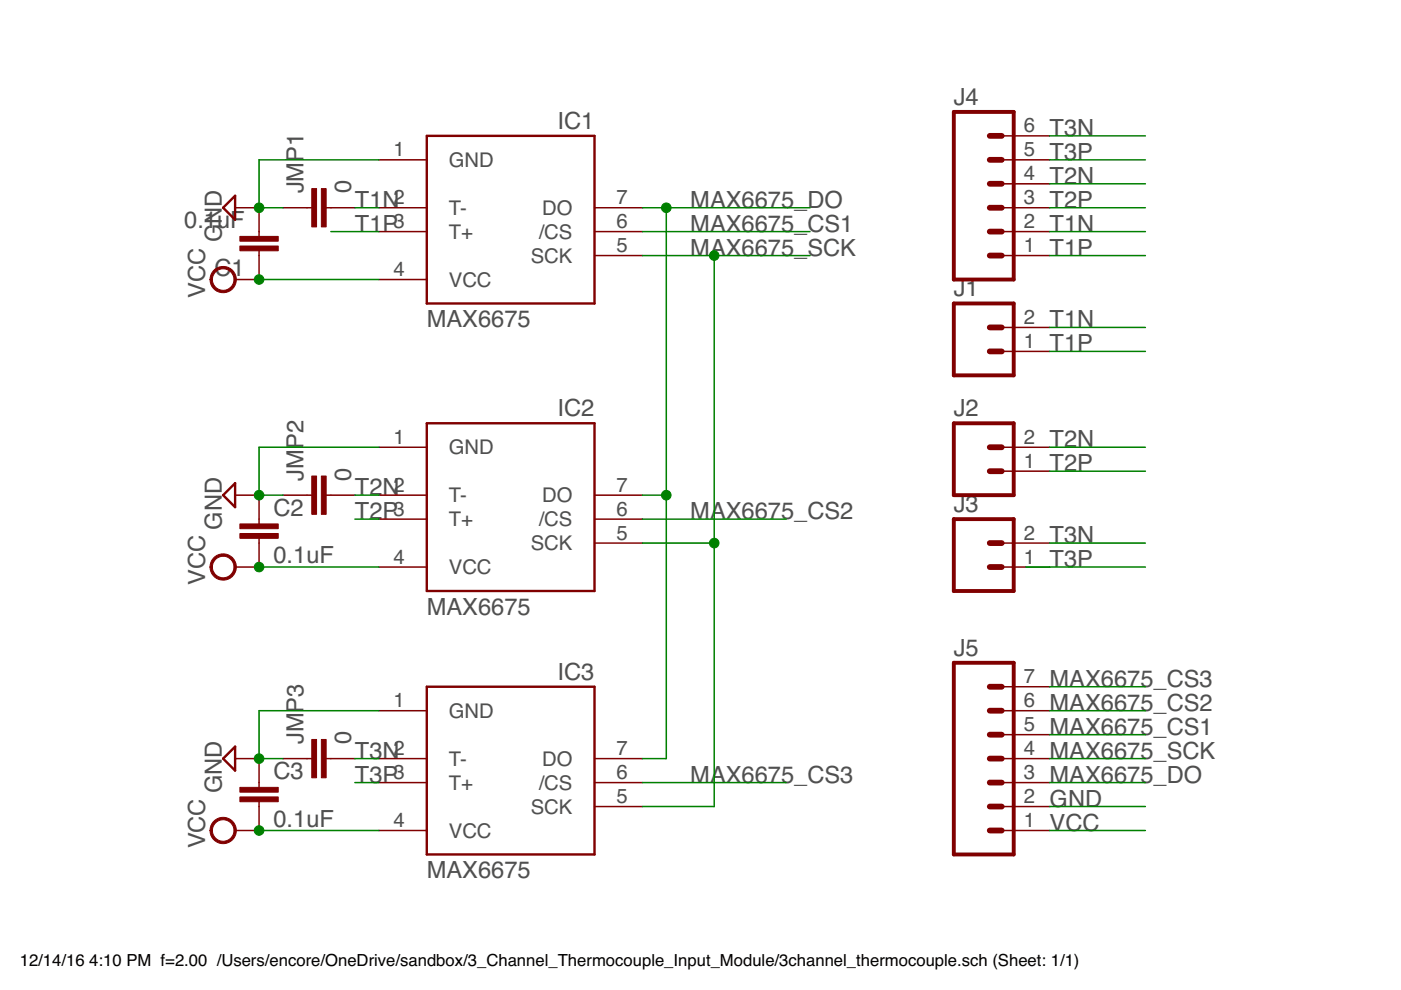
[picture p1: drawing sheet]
<?xml version="1.0" encoding="utf-8"?>
<!DOCTYPE eagle SYSTEM "eagle.dtd">
<eagle version="7.7.0">
<drawing>
<settings>
<setting alwaysvectorfont="no"/>
<setting verticaltext="up"/>
</settings>
<grid distance="0.1" unitdist="inch" unit="inch" style="lines" multiple="1" display="no" altdistance="0.01" altunitdist="inch" altunit="inch"/>
<schematic xreflabel="%F%N/%S.%C%R" xrefpart="/%S.%C%R">
<libraries>
<library name="3channel_thermocouple">
<symbols>
<symbol name="CAP">
<wire x1="0" y1="2.54" x2="0" y2="2.032" width="0.1524" layer="94"/>
<wire x1="0" y1="0" x2="0" y2="0.508" width="0.1524" layer="94"/>
<text x="1.524" y="2.921" size="1.778" layer="95">&gt;NAME</text>
<text x="1.524" y="-2.159" size="1.778" layer="96">&gt;VALUE</text>
<rectangle x1="-2.032" y1="0.508" x2="2.032" y2="1.016" layer="94"/>
<rectangle x1="-2.032" y1="1.524" x2="2.032" y2="2.032" layer="94"/>
<pin name="1" x="0" y="5.08" visible="off" length="short" direction="pas" swaplevel="1" rot="R270"/>
<pin name="2" x="0" y="-2.54" visible="off" length="short" direction="pas" swaplevel="1" rot="R90"/>
</symbol>
<symbol name="M02">
<wire x1="3.81" y1="-2.54" x2="-2.54" y2="-2.54" width="0.4064" layer="94"/>
<wire x1="1.27" y1="2.54" x2="2.54" y2="2.54" width="0.6096" layer="94"/>
<wire x1="1.27" y1="0" x2="2.54" y2="0" width="0.6096" layer="94"/>
<wire x1="-2.54" y1="5.08" x2="-2.54" y2="-2.54" width="0.4064" layer="94"/>
<wire x1="3.81" y1="-2.54" x2="3.81" y2="5.08" width="0.4064" layer="94"/>
<wire x1="-2.54" y1="5.08" x2="3.81" y2="5.08" width="0.4064" layer="94"/>
<text x="-2.54" y="-5.08" size="1.778" layer="96">&gt;VALUE</text>
<text x="-2.54" y="5.842" size="1.778" layer="95">&gt;NAME</text>
<pin name="1" x="7.62" y="0" visible="pad" length="middle" direction="pas" swaplevel="1" rot="R180"/>
<pin name="2" x="7.62" y="2.54" visible="pad" length="middle" direction="pas" swaplevel="1" rot="R180"/>
</symbol>
<symbol name="MAX6675">
<wire x1="-7.62" y1="5.08" x2="10.16" y2="5.08" width="0.254" layer="94"/>
<wire x1="10.16" y1="5.08" x2="10.16" y2="-12.7" width="0.254" layer="94"/>
<wire x1="10.16" y1="-12.7" x2="-7.62" y2="-12.7" width="0.254" layer="94"/>
<wire x1="-7.62" y1="-12.7" x2="-7.62" y2="5.08" width="0.254" layer="94"/>
<text x="-7.62" y="-15.24" size="1.778" layer="96">&gt;VALUE</text>
<text x="10.16" y="7.62" size="1.778" layer="95" rot="R180">&gt;NAME</text>
<pin name="GND" x="-12.7" y="2.54" length="middle" direction="pwr"/>
<pin name="T-" x="-12.7" y="-2.54" length="middle" direction="in"/>
<pin name="T+" x="-12.7" y="-5.08" length="middle" direction="in"/>
<pin name="VCC" x="-12.7" y="-10.16" length="middle" direction="pwr"/>
<pin name="SCK" x="15.24" y="-7.62" length="middle" direction="in" rot="R180"/>
<pin name="/CS" x="15.24" y="-5.08" length="middle" direction="in" rot="R180"/>
<pin name="DO" x="15.24" y="-2.54" length="middle" direction="out" rot="R180"/>
</symbol>
<symbol name="M06">
<wire x1="1.27" y1="-7.62" x2="-5.08" y2="-7.62" width="0.4064" layer="94"/>
<wire x1="-1.27" y1="0" x2="0" y2="0" width="0.6096" layer="94"/>
<wire x1="-1.27" y1="-2.54" x2="0" y2="-2.54" width="0.6096" layer="94"/>
<wire x1="-1.27" y1="-5.08" x2="0" y2="-5.08" width="0.6096" layer="94"/>
<wire x1="-5.08" y1="10.16" x2="-5.08" y2="-7.62" width="0.4064" layer="94"/>
<wire x1="1.27" y1="-7.62" x2="1.27" y2="10.16" width="0.4064" layer="94"/>
<wire x1="-5.08" y1="10.16" x2="1.27" y2="10.16" width="0.4064" layer="94"/>
<wire x1="-1.27" y1="5.08" x2="0" y2="5.08" width="0.6096" layer="94"/>
<wire x1="-1.27" y1="2.54" x2="0" y2="2.54" width="0.6096" layer="94"/>
<wire x1="-1.27" y1="7.62" x2="0" y2="7.62" width="0.6096" layer="94"/>
<text x="-5.08" y="-10.16" size="1.778" layer="96">&gt;VALUE</text>
<text x="-5.08" y="10.922" size="1.778" layer="95">&gt;NAME</text>
<pin name="1" x="5.08" y="-5.08" visible="pad" length="middle" direction="pas" swaplevel="1" rot="R180"/>
<pin name="2" x="5.08" y="-2.54" visible="pad" length="middle" direction="pas" swaplevel="1" rot="R180"/>
<pin name="3" x="5.08" y="0" visible="pad" length="middle" direction="pas" swaplevel="1" rot="R180"/>
<pin name="4" x="5.08" y="2.54" visible="pad" length="middle" direction="pas" swaplevel="1" rot="R180"/>
<pin name="5" x="5.08" y="5.08" visible="pad" length="middle" direction="pas" swaplevel="1" rot="R180"/>
<pin name="6" x="5.08" y="7.62" visible="pad" length="middle" direction="pas" swaplevel="1" rot="R180"/>
</symbol>
<symbol name="VCC">
<circle x="0" y="1.27" radius="1.27" width="0.254" layer="94"/>
<text x="-1.905" y="3.175" size="1.778" layer="96">&gt;VALUE</text>
<pin name="VCC" x="0" y="-2.54" visible="off" length="short" direction="sup" rot="R90"/>
</symbol>
<symbol name="GND">
<wire x1="-1.27" y1="0" x2="1.27" y2="0" width="0.254" layer="94"/>
<wire x1="1.27" y1="0" x2="0" y2="-1.27" width="0.254" layer="94"/>
<wire x1="0" y1="-1.27" x2="-1.27" y2="0" width="0.254" layer="94"/>
<text x="-1.905" y="-3.175" size="1.778" layer="96">&gt;VALUE</text>
<pin name="GND" x="0" y="2.54" visible="off" length="short" direction="sup" rot="R270"/>
</symbol>
<symbol name="M07">
<wire x1="1.27" y1="-7.62" x2="-5.08" y2="-7.62" width="0.4064" layer="94"/>
<wire x1="-1.27" y1="0" x2="0" y2="0" width="0.6096" layer="94"/>
<wire x1="-1.27" y1="-2.54" x2="0" y2="-2.54" width="0.6096" layer="94"/>
<wire x1="-1.27" y1="-5.08" x2="0" y2="-5.08" width="0.6096" layer="94"/>
<wire x1="-5.08" y1="12.7" x2="-5.08" y2="-7.62" width="0.4064" layer="94"/>
<wire x1="1.27" y1="-7.62" x2="1.27" y2="12.7" width="0.4064" layer="94"/>
<wire x1="-5.08" y1="12.7" x2="1.27" y2="12.7" width="0.4064" layer="94"/>
<wire x1="-1.27" y1="5.08" x2="0" y2="5.08" width="0.6096" layer="94"/>
<wire x1="-1.27" y1="2.54" x2="0" y2="2.54" width="0.6096" layer="94"/>
<wire x1="-1.27" y1="7.62" x2="0" y2="7.62" width="0.6096" layer="94"/>
<wire x1="-1.27" y1="10.16" x2="0" y2="10.16" width="0.6096" layer="94"/>
<text x="-5.08" y="-10.16" size="1.778" layer="96">&gt;VALUE</text>
<text x="-5.08" y="13.462" size="1.778" layer="95">&gt;NAME</text>
<pin name="1" x="5.08" y="-5.08" visible="pad" length="middle" direction="pas" swaplevel="1" rot="R180"/>
<pin name="2" x="5.08" y="-2.54" visible="pad" length="middle" direction="pas" swaplevel="1" rot="R180"/>
<pin name="3" x="5.08" y="0" visible="pad" length="middle" direction="pas" swaplevel="1" rot="R180"/>
<pin name="4" x="5.08" y="2.54" visible="pad" length="middle" direction="pas" swaplevel="1" rot="R180"/>
<pin name="5" x="5.08" y="5.08" visible="pad" length="middle" direction="pas" swaplevel="1" rot="R180"/>
<pin name="6" x="5.08" y="7.62" visible="pad" length="middle" direction="pas" swaplevel="1" rot="R180"/>
<pin name="7" x="5.08" y="10.16" visible="pad" length="middle" direction="pas" swaplevel="1" rot="R180"/>
</symbol>
</symbols>
<devicesets>
<deviceset name="0.1UF-25V(+80/-20%)(0603)" prefix="C" uservalue="yes">
<gates>
<gate name="G$1" symbol="CAP" x="0" y="-2.54"/>
</gates>
<devices>
<device name="" package="0603-CAP">
<connects>
<connect gate="G$1" pin="1" pad="1"/>
<connect gate="G$1" pin="2" pad="2"/>
</connects>
<technologies>
<technology name="">
<attribute name="PROD_ID" value="CAP-00810"/>
<attribute name="VALUE" value="0.1uF" constant="no"/>
</technology>
</technologies>
</device>
</devices>
</deviceset>
<deviceset name="M02" prefix="J" uservalue="yes">
<gates>
<gate name="G$1" symbol="M02" x="-2.54" y="0"/>
</gates>
<devices>
<device name="5MM" package="SCREWTERMINAL-5MM-2">
<connects>
<connect gate="G$1" pin="1" pad="1"/>
<connect gate="G$1" pin="2" pad="2"/>
</connects>
<technologies>
<technology name="">
<attribute name="STOREFRONT_ID" value="PRT-08432" constant="no"/>
</technology>
</technologies>
</device>
</devices>
</deviceset>
<deviceset name="MAX6675" prefix="IC">
<gates>
<gate name="G$1" symbol="MAX6675" x="0" y="2.54"/>
</gates>
<devices>
<device name="" package="SO08">
<connects>
<connect gate="G$1" pin="/CS" pad="6"/>
<connect gate="G$1" pin="DO" pad="7"/>
<connect gate="G$1" pin="GND" pad="1"/>
<connect gate="G$1" pin="SCK" pad="5"/>
<connect gate="G$1" pin="T+" pad="3"/>
<connect gate="G$1" pin="T-" pad="2"/>
<connect gate="G$1" pin="VCC" pad="4"/>
</connects>
<technologies>
<technology name=""/>
</technologies>
</device>
</devices>
</deviceset>
<deviceset name="M06" prefix="J" uservalue="yes">
<gates>
<gate name="G$1" symbol="M06" x="-2.54" y="0"/>
</gates>
<devices>
<device name="" package="1X6-XH-JST-S6B-RIGHTANGLE">
<connects>
<connect gate="G$1" pin="1" pad="1"/>
<connect gate="G$1" pin="2" pad="2"/>
<connect gate="G$1" pin="3" pad="3"/>
<connect gate="G$1" pin="4" pad="4"/>
<connect gate="G$1" pin="5" pad="5"/>
<connect gate="G$1" pin="6" pad="6"/>
</connects>
<technologies>
<technology name=""/>
</technologies>
</device>
</devices>
</deviceset>
<deviceset name="VCC" prefix="SUPPLY">
<gates>
<gate name="G$1" symbol="VCC" x="0" y="0"/>
</gates>
<devices>
<device name="">
<technologies>
<technology name=""/>
</technologies>
</device>
</devices>
</deviceset>
<deviceset name="GND" prefix="SUPPLY">
<gates>
<gate name="GND" symbol="GND" x="0" y="0"/>
</gates>
<devices>
<device name="">
<technologies>
<technology name=""/>
</technologies>
</device>
</devices>
</deviceset>
<deviceset name="M07" prefix="J" uservalue="yes">
<gates>
<gate name="G$1" symbol="M07" x="-2.54" y="0"/>
</gates>
<devices>
<device name="" package="1X07">
<connects>
<connect gate="G$1" pin="1" pad="1"/>
<connect gate="G$1" pin="2" pad="2"/>
<connect gate="G$1" pin="3" pad="3"/>
<connect gate="G$1" pin="4" pad="4"/>
<connect gate="G$1" pin="5" pad="5"/>
<connect gate="G$1" pin="6" pad="6"/>
<connect gate="G$1" pin="7" pad="7"/>
</connects>
<technologies>
<technology name=""/>
</technologies>
</device>
</devices>
</deviceset>
</devicesets>
</library>
</libraries>
<attributes>
</attributes>
<variantdefs>
</variantdefs>
<classes>
<class number="0" name="default" width="0" drill="0">
</class>
</classes>
<parts>
<part name="C1" library="3channel_thermocouple" deviceset="0.1UF-25V(+80/-20%)(0603)" device="" value="0.1uF"/>
<part name="C2" library="3channel_thermocouple" deviceset="0.1UF-25V(+80/-20%)(0603)" device="" value="0.1uF"/>
<part name="C3" library="3channel_thermocouple" deviceset="0.1UF-25V(+80/-20%)(0603)" device="" value="0.1uF"/>
<part name="JMP1" library="3channel_thermocouple" deviceset="0.1UF-25V(+80/-20%)(0603)" device="" value="0"/>
<part name="JMP2" library="3channel_thermocouple" deviceset="0.1UF-25V(+80/-20%)(0603)" device="" value="0"/>
<part name="JMP3" library="3channel_thermocouple" deviceset="0.1UF-25V(+80/-20%)(0603)" device="" value="0"/>
<part name="J1" library="3channel_thermocouple" deviceset="M02" device="5MM"/>
<part name="J2" library="3channel_thermocouple" deviceset="M02" device="5MM"/>
<part name="J3" library="3channel_thermocouple" deviceset="M02" device="5MM"/>
<part name="IC1" library="3channel_thermocouple" deviceset="MAX6675" device=""/>
<part name="IC2" library="3channel_thermocouple" deviceset="MAX6675" device=""/>
<part name="IC3" library="3channel_thermocouple" deviceset="MAX6675" device=""/>
<part name="J4" library="3channel_thermocouple" deviceset="M06" device=""/>
<part name="SUPPLY2" library="3channel_thermocouple" deviceset="GND" device=""/>
<part name="SUPPLY3" library="3channel_thermocouple" deviceset="GND" device=""/>
<part name="SUPPLY4" library="3channel_thermocouple" deviceset="GND" device=""/>
<part name="SUPPLY5" library="3channel_thermocouple" deviceset="VCC" device=""/>
<part name="SUPPLY6" library="3channel_thermocouple" deviceset="VCC" device=""/>
<part name="SUPPLY7" library="3channel_thermocouple" deviceset="VCC" device=""/>
<part name="J5" library="3channel_thermocouple" deviceset="M07" device=""/>
</parts>
<sheets>
<sheet>
<plain>
</plain>
<instances>
<instance part="C1" gate="G$1" x="81.28" y="63.5" rot="R180"/>
<instance part="C2" gate="G$1" x="81.28" y="30.48"/>
<instance part="C3" gate="G$1" x="81.28" y="2.54"/>
<instance part="JMP1" gate="G$1" x="88.9" y="66.04" rot="R90"/>
<instance part="JMP2" gate="G$1" x="88.9" y="35.56" rot="R90"/>
<instance part="JMP3" gate="G$1" x="88.9" y="7.62" rot="R90"/>
<instance part="J1" gate="G$1" x="157.48" y="50.8"/>
<instance part="J2" gate="G$1" x="157.48" y="38.1"/>
<instance part="J3" gate="G$1" x="157.48" y="27.94"/>
<instance part="IC1" gate="G$1" x="106.68" y="68.58"/>
<instance part="IC2" gate="G$1" x="106.68" y="38.1"/>
<instance part="IC3" gate="G$1" x="106.68" y="10.16"/>
<instance part="J4" gate="G$1" x="160.02" y="66.04"/>
<instance part="SUPPLY2" gate="GND" x="78.74" y="66.04" rot="R270"/>
<instance part="SUPPLY3" gate="GND" x="78.74" y="35.56" rot="R270"/>
<instance part="SUPPLY4" gate="GND" x="78.74" y="7.62" rot="R270"/>
<instance part="SUPPLY5" gate="G$1" x="78.74" y="58.42" rot="R90"/>
<instance part="SUPPLY6" gate="G$1" x="78.74" y="27.94" rot="R90"/>
<instance part="SUPPLY7" gate="G$1" x="78.74" y="0" rot="R90"/>
<instance part="J5" gate="G$1" x="160.02" y="5.08"/>
</instances>
<busses>
</busses>
<nets>
<net name="T1P" class="0">
<segment>
<pinref part="IC1" gate="G$1" pin="T+"/>
<wire x1="93.98" y1="63.5" x2="88.9" y2="63.5" width="0.1524" layer="91"/>
<label x="91.44" y="63.5" size="1.778" layer="95"/>
</segment>
<segment>
<pinref part="J4" gate="G$1" pin="1"/>
<wire x1="165.1" y1="60.96" x2="175.26" y2="60.96" width="0.1524" layer="91"/>
<label x="165.1" y="60.96" size="1.778" layer="95"/>
</segment>
<segment>
<pinref part="J1" gate="G$1" pin="1"/>
<wire x1="165.1" y1="50.8" x2="175.26" y2="50.8" width="0.1524" layer="91"/>
<label x="165.1" y="50.8" size="1.778" layer="95"/>
</segment>
</net>
<net name="T1N" class="0">
<segment>
<pinref part="IC1" gate="G$1" pin="T-"/>
<pinref part="JMP1" gate="G$1" pin="2"/>
<wire x1="93.98" y1="66.04" x2="91.44" y2="66.04" width="0.1524" layer="91"/>
<label x="91.44" y="66.04" size="1.778" layer="95"/>
</segment>
<segment>
<pinref part="J4" gate="G$1" pin="2"/>
<wire x1="165.1" y1="63.5" x2="175.26" y2="63.5" width="0.1524" layer="91"/>
<label x="165.1" y="63.5" size="1.778" layer="95"/>
</segment>
<segment>
<pinref part="J1" gate="G$1" pin="2"/>
<wire x1="165.1" y1="53.34" x2="175.26" y2="53.34" width="0.1524" layer="91"/>
<label x="165.1" y="53.34" size="1.778" layer="95"/>
</segment>
</net>
<net name="T2N" class="0">
<segment>
<pinref part="JMP2" gate="G$1" pin="2"/>
<pinref part="IC2" gate="G$1" pin="T-"/>
<wire x1="91.44" y1="35.56" x2="93.98" y2="35.56" width="0.1524" layer="91"/>
<label x="91.44" y="35.56" size="1.778" layer="95"/>
</segment>
<segment>
<pinref part="J4" gate="G$1" pin="4"/>
<wire x1="165.1" y1="68.58" x2="175.26" y2="68.58" width="0.1524" layer="91"/>
<label x="165.1" y="68.58" size="1.778" layer="95"/>
</segment>
<segment>
<pinref part="J2" gate="G$1" pin="2"/>
<wire x1="165.1" y1="40.64" x2="175.26" y2="40.64" width="0.1524" layer="91"/>
<label x="165.1" y="40.64" size="1.778" layer="95"/>
</segment>
</net>
<net name="T2P" class="0">
<segment>
<pinref part="IC2" gate="G$1" pin="T+"/>
<wire x1="93.98" y1="33.02" x2="91.44" y2="33.02" width="0.1524" layer="91"/>
<label x="91.44" y="33.02" size="1.778" layer="95"/>
</segment>
<segment>
<pinref part="J4" gate="G$1" pin="3"/>
<wire x1="165.1" y1="66.04" x2="175.26" y2="66.04" width="0.1524" layer="91"/>
<label x="165.1" y="66.04" size="1.778" layer="95"/>
</segment>
<segment>
<pinref part="J2" gate="G$1" pin="1"/>
<wire x1="165.1" y1="38.1" x2="175.26" y2="38.1" width="0.1524" layer="91"/>
<label x="165.1" y="38.1" size="1.778" layer="95"/>
</segment>
</net>
<net name="T3N" class="0">
<segment>
<pinref part="J4" gate="G$1" pin="6"/>
<wire x1="165.1" y1="73.66" x2="175.26" y2="73.66" width="0.1524" layer="91"/>
<label x="165.1" y="73.66" size="1.778" layer="95"/>
</segment>
<segment>
<pinref part="J3" gate="G$1" pin="2"/>
<wire x1="165.1" y1="30.48" x2="175.26" y2="30.48" width="0.1524" layer="91"/>
<label x="165.1" y="30.48" size="1.778" layer="95"/>
</segment>
<segment>
<pinref part="IC3" gate="G$1" pin="T-"/>
<pinref part="JMP3" gate="G$1" pin="2"/>
<wire x1="93.98" y1="7.62" x2="91.44" y2="7.62" width="0.1524" layer="91"/>
<label x="91.44" y="7.62" size="1.778" layer="95"/>
</segment>
</net>
<net name="T3P" class="0">
<segment>
<pinref part="IC3" gate="G$1" pin="T+"/>
<wire x1="93.98" y1="5.08" x2="91.44" y2="5.08" width="0.1524" layer="91"/>
<label x="91.44" y="5.08" size="1.778" layer="95"/>
</segment>
<segment>
<pinref part="J4" gate="G$1" pin="5"/>
<wire x1="165.1" y1="71.12" x2="175.26" y2="71.12" width="0.1524" layer="91"/>
<label x="165.1" y="71.12" size="1.778" layer="95"/>
</segment>
<segment>
<wire x1="162.56" y1="27.94" x2="165.1" y2="27.94" width="0.1524" layer="91"/>
<pinref part="J3" gate="G$1" pin="1"/>
<label x="165.1" y="27.94" size="1.778" layer="95"/>
<wire x1="165.1" y1="27.94" x2="175.26" y2="27.94" width="0.1524" layer="91"/>
</segment>
</net>
<net name="MAX6675_DO" class="0">
<segment>
<pinref part="IC1" gate="G$1" pin="DO"/>
<wire x1="121.92" y1="66.04" x2="124.46" y2="66.04" width="0.1524" layer="91"/>
<pinref part="IC2" gate="G$1" pin="DO"/>
<wire x1="124.46" y1="66.04" x2="139.7" y2="66.04" width="0.1524" layer="91"/>
<wire x1="124.46" y1="66.04" x2="124.46" y2="35.56" width="0.1524" layer="91"/>
<wire x1="124.46" y1="35.56" x2="121.92" y2="35.56" width="0.1524" layer="91"/>
<pinref part="IC3" gate="G$1" pin="DO"/>
<wire x1="124.46" y1="35.56" x2="124.46" y2="7.62" width="0.1524" layer="91"/>
<wire x1="124.46" y1="7.62" x2="121.92" y2="7.62" width="0.1524" layer="91"/>
<junction x="124.46" y="35.56"/>
<junction x="124.46" y="66.04"/>
<label x="127" y="66.04" size="1.778" layer="95"/>
</segment>
<segment>
<pinref part="J5" gate="G$1" pin="3"/>
<wire x1="165.1" y1="5.08" x2="175.26" y2="5.08" width="0.1524" layer="91"/>
<label x="165.1" y="5.08" size="1.778" layer="95"/>
</segment>
</net>
<net name="MAX6675_CS1" class="0">
<segment>
<pinref part="IC1" gate="G$1" pin="/CS"/>
<wire x1="121.92" y1="63.5" x2="139.7" y2="63.5" width="0.1524" layer="91"/>
<label x="127" y="63.5" size="1.778" layer="95"/>
</segment>
<segment>
<pinref part="J5" gate="G$1" pin="5"/>
<wire x1="165.1" y1="10.16" x2="175.26" y2="10.16" width="0.1524" layer="91"/>
<label x="165.1" y="10.16" size="1.778" layer="95"/>
</segment>
</net>
<net name="MAX6675_SCK" class="0">
<segment>
<pinref part="IC1" gate="G$1" pin="SCK"/>
<wire x1="121.92" y1="60.96" x2="129.54" y2="60.96" width="0.1524" layer="91"/>
<pinref part="IC2" gate="G$1" pin="SCK"/>
<wire x1="129.54" y1="60.96" x2="139.7" y2="60.96" width="0.1524" layer="91"/>
<wire x1="129.54" y1="60.96" x2="129.54" y2="30.48" width="0.1524" layer="91"/>
<wire x1="129.54" y1="30.48" x2="121.92" y2="30.48" width="0.1524" layer="91"/>
<pinref part="IC3" gate="G$1" pin="SCK"/>
<wire x1="129.54" y1="30.48" x2="129.54" y2="2.54" width="0.1524" layer="91"/>
<wire x1="129.54" y1="2.54" x2="121.92" y2="2.54" width="0.1524" layer="91"/>
<junction x="129.54" y="30.48"/>
<junction x="129.54" y="60.96"/>
<label x="127" y="60.96" size="1.778" layer="95"/>
</segment>
<segment>
<pinref part="J5" gate="G$1" pin="4"/>
<wire x1="165.1" y1="7.62" x2="175.26" y2="7.62" width="0.1524" layer="91"/>
<label x="165.1" y="7.62" size="1.778" layer="95"/>
</segment>
</net>
<net name="MAX6675_CS2" class="0">
<segment>
<pinref part="IC2" gate="G$1" pin="/CS"/>
<wire x1="121.92" y1="33.02" x2="137.16" y2="33.02" width="0.1524" layer="91"/>
<label x="127" y="33.02" size="1.778" layer="95"/>
</segment>
<segment>
<pinref part="J5" gate="G$1" pin="6"/>
<wire x1="165.1" y1="12.7" x2="175.26" y2="12.7" width="0.1524" layer="91"/>
<label x="165.1" y="12.7" size="1.778" layer="95"/>
</segment>
</net>
<net name="MAX6675_CS3" class="0">
<segment>
<pinref part="IC3" gate="G$1" pin="/CS"/>
<wire x1="121.92" y1="5.08" x2="137.16" y2="5.08" width="0.1524" layer="91"/>
<label x="127" y="5.08" size="1.778" layer="95"/>
</segment>
<segment>
<pinref part="J5" gate="G$1" pin="7"/>
<wire x1="165.1" y1="15.24" x2="175.26" y2="15.24" width="0.1524" layer="91"/>
<label x="165.1" y="15.24" size="1.778" layer="95"/>
</segment>
</net>
<net name="GND" class="0">
<segment>
<pinref part="IC1" gate="G$1" pin="GND"/>
<wire x1="93.98" y1="71.12" x2="81.28" y2="71.12" width="0.1524" layer="91"/>
<pinref part="C1" gate="G$1" pin="2"/>
<wire x1="81.28" y1="71.12" x2="81.28" y2="66.04" width="0.1524" layer="91"/>
<pinref part="JMP1" gate="G$1" pin="1"/>
<wire x1="81.28" y1="66.04" x2="83.82" y2="66.04" width="0.1524" layer="91"/>
<junction x="81.28" y="66.04"/>
<pinref part="SUPPLY2" gate="GND" pin="GND"/>
</segment>
<segment>
<pinref part="IC2" gate="G$1" pin="GND"/>
<pinref part="C2" gate="G$1" pin="1"/>
<wire x1="93.98" y1="40.64" x2="81.28" y2="40.64" width="0.1524" layer="91"/>
<wire x1="81.28" y1="40.64" x2="81.28" y2="35.56" width="0.1524" layer="91"/>
<pinref part="JMP2" gate="G$1" pin="1"/>
<wire x1="81.28" y1="35.56" x2="83.82" y2="35.56" width="0.1524" layer="91"/>
<junction x="81.28" y="35.56"/>
<pinref part="SUPPLY3" gate="GND" pin="GND"/>
</segment>
<segment>
<pinref part="IC3" gate="G$1" pin="GND"/>
<pinref part="C3" gate="G$1" pin="1"/>
<wire x1="93.98" y1="12.7" x2="81.28" y2="12.7" width="0.1524" layer="91"/>
<wire x1="81.28" y1="12.7" x2="81.28" y2="7.62" width="0.1524" layer="91"/>
<pinref part="JMP3" gate="G$1" pin="1"/>
<wire x1="81.28" y1="7.62" x2="83.82" y2="7.62" width="0.1524" layer="91"/>
<junction x="81.28" y="7.62"/>
<pinref part="SUPPLY4" gate="GND" pin="GND"/>
</segment>
<segment>
<pinref part="J5" gate="G$1" pin="2"/>
<wire x1="165.1" y1="2.54" x2="175.26" y2="2.54" width="0.1524" layer="91"/>
<label x="165.1" y="2.54" size="1.778" layer="95"/>
</segment>
</net>
<net name="VCC" class="0">
<segment>
<pinref part="IC1" gate="G$1" pin="VCC"/>
<pinref part="C1" gate="G$1" pin="1"/>
<wire x1="93.98" y1="58.42" x2="81.28" y2="58.42" width="0.1524" layer="91"/>
<pinref part="SUPPLY5" gate="G$1" pin="VCC"/>
<junction x="81.28" y="58.42"/>
</segment>
<segment>
<pinref part="IC2" gate="G$1" pin="VCC"/>
<pinref part="C2" gate="G$1" pin="2"/>
<wire x1="93.98" y1="27.94" x2="81.28" y2="27.94" width="0.1524" layer="91"/>
<pinref part="SUPPLY6" gate="G$1" pin="VCC"/>
<junction x="81.28" y="27.94"/>
</segment>
<segment>
<pinref part="IC3" gate="G$1" pin="VCC"/>
<pinref part="C3" gate="G$1" pin="2"/>
<wire x1="93.98" y1="0" x2="81.28" y2="0" width="0.1524" layer="91"/>
<pinref part="SUPPLY7" gate="G$1" pin="VCC"/>
<junction x="81.28" y="0"/>
</segment>
<segment>
<pinref part="J5" gate="G$1" pin="1"/>
<wire x1="165.1" y1="0" x2="175.26" y2="0" width="0.1524" layer="91"/>
<label x="165.1" y="0" size="1.778" layer="95"/>
</segment>
</net>
</nets>
</sheet>
</sheets>
</schematic>
</drawing>
</eagle>
